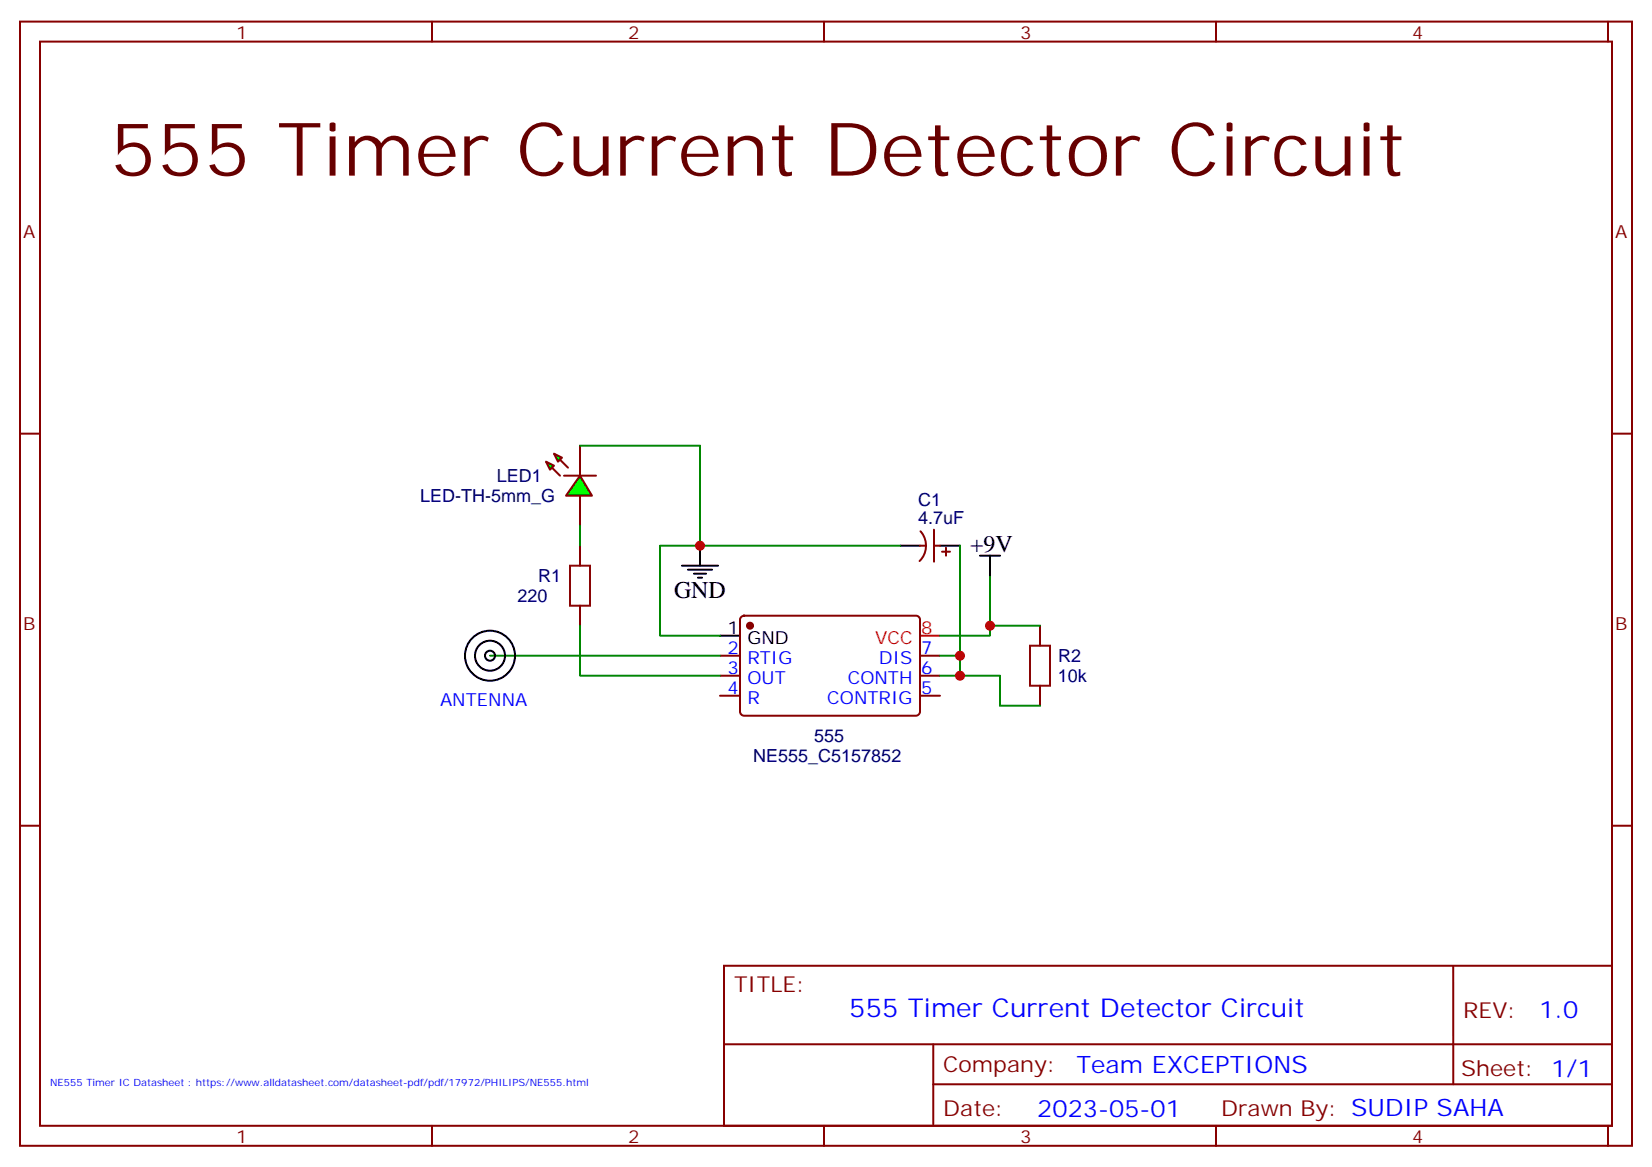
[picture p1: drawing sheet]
<svg xmlns="http://www.w3.org/2000/svg" width="291mm" height="206mm" viewBox="0 0 291 206" stroke-linecap="round" stroke-linejoin="round" font-family="sans-serif">
<g fill="none" stroke="#870000" stroke-width=".35">
<path d="M3.5 3.8h284.4v198.3h-284.4zM7.1 7.3h277.2v191.2h-277.2zM76.2 3.8v3.5M145.3 3.8v3.5M214.5 3.8v3.5M283.6 3.8v3.5M3.5 76.5h3.6M102.3 78.6v5.3M284.3 76.5h3.6M102.3 87.4v5.3M127 115.6h3.5M127 119.2h3.5"/>
<path d="M130.8 108.8l.4-.2h30.4a.71 .71 0 0 1 .7 .7v16.2a.76 .76 0 0 1-.7 .7h-30.4a.76 .76 0 0 1-.7-.7v-16.2zM162.3 115.6h3.5M162.3 119.2h3.5M127 122.7h3.5M162.3 122.7h3.5M3.5 145.6h3.6M284.3 145.6h3.6M127.7 170.3h156.6v28.2h-156.6zM256.3 170.3v20.9M76.2 198.5v3.6M127.7 184.2h156.5M145.3 198.5v3.6"/>
<path d="M164.6 191.2h119.6M164.6 184.2v14.1M214.5 198.5v3.6M283.6 198.5v3.6"/>
</g>
<path d="M162.3 112.1h3.5" fill="none" stroke="#f00" stroke-width=".35"/>
<path d="M127 112.1h3.5" fill="none" stroke="#000" stroke-width=".35"/>
<circle cx="132.3" cy="110.3" r=".53" fill="#870000" stroke="#870000" stroke-width=".35"/>
<g fill="#0f0" stroke="#870000" stroke-width=".35">
<path d="M97.7 80l1.4 .7-.7 .7z"/>
<path d="M96.3 81.4l1.4 .7-.7 .7z"/>
</g>
<g fill="#870000" stroke="#870000" stroke-width=".35">
<path d="M98.8 81.1l1.4 1.4z"/>
<path d="M97.4 82.5l1.4 1.4z"/>
</g>
<path d="M99.5 83.9h5.6z" fill="#f00" stroke="#870000" stroke-width=".35"/>
<path d="M102.3 83.9l2.1 3.5h-4.6z" fill="#0f0" stroke="#870000" stroke-width=".35"/>
<path d="M102.3 96.2v3.6M162.3 96.2h1M162.4 93.7a3.8 3.8 0 0 1-.2 5.2M164.7 93.4v5.7M164.7 96.2h1.1M166.2 97.3h1.4M166.9 96.6v1.4M102.3 106.8v3.5M183.4 110.3v3.6M183.4 120.9v3.6" fill="none" stroke="#870000" stroke-width=".35"/>
<g fill="none" stroke="#000" stroke-width=".35">
<path d="M120.3 99.8h6.3M123.5 96.2v3.6M158.7 96.2h3.6M165.8 96.2h3.5M172.9 98h3.5M174.6 98v3.5M121.4 100.5h4.2M122.4 101.2h2.1M123.1 101.9h.7"/>
<circle cx="86.4" cy="115.6" r="4.4"/>
<circle cx="86.4" cy="115.6" r="2.65"/>
<circle cx="86.4" cy="115.6" r=".88"/>
</g>
<path d="M102.3 78.6h21.2v17.6h-7.1v15.9h10.6M102.3 92.7v3.5M123.5 96.2h35.2M169.3 96.2v19.4h-3.5M86.4 115.6h40.6M102.3 110.3v8.9h24.7M169.3 115.6v3.6h-3.5M169.3 119.2h7.1v5.3h7M174.6 101.5v8.8M183.4 110.3h-8.8v1.8h-8.8" fill="none" stroke="#008700" stroke-width=".35"/>
<path d="M100.5 99.8h3.6v7h-3.6zM181.7 113.9h3.5v7h-3.5z" fill="none" stroke="#a10000" stroke-width=".35"/>
<g fill="#c00">
<circle cx="123.5" cy="96.2" r=".88"/>
<circle cx="169.3" cy="115.6" r=".88"/>
<circle cx="169.3" cy="119.2" r=".88"/>
<circle cx="174.6" cy="110.3" r=".88"/>
</g>
<text font-size="13.1" fill="#600" x="19.4" y="31">555 Timer Current Detector Circuit</text>
<text font-size="4.6" fill="#00f" x="149.8" y="179.3">555 Timer Current Detector Circuit</text>
<g font-size="4.2">
<text x="171.1" y="97.3">+9V</text>
<text x="118.9" y="105.4">GND</text>
</g>
<g font-size="4.2" fill="#00f">
<text x="271.5" y="179.6">1.0</text>
<text x="189.9" y="189.1">Team EXCEPTIONS</text>
<text x="183" y="196.9">2023-05-01</text>
</g>
<g font-size="3.9" fill="#800">
<text x="129.5" y="174.9">TITLE:</text>
<text x="258.1" y="179.6">REV:</text>
<text x="166.4" y="189.1">Company:</text>
<text x="257.7" y="189.7">Sheet: 1/1</text>
<text x="166.4" y="196.8">Date:</text>
<text x="215.4" y="196.9">Drawn By: SUDIP SAHA</text>
</g>
<g font-size="3.2" fill="#800">
<text x="41.6" y="6.8">1</text>
<text x="110.8" y="6.8">2</text>
<text x="179.9" y="6.8">3</text>
<text x="249.1" y="6.8">4</text>
<text x="4.1" y="41.9">A</text>
<text x="284.9" y="41.9">A</text>
<text x="4.1" y="111.1">B</text>
<text x="284.9" y="111.1">B</text>
<text x="41.6" y="201.5">1</text>
<text x="110.8" y="201.5">2</text>
<text x="179.9" y="201.5">3</text>
<text x="249.1" y="201.5">4</text>
</g>
<g font-size="3.2" fill="#000080">
<text x="74.1" y="88.5">LED-TH-5mm_G</text>
<text x="87.6" y="85">LED1</text>
<text x="161.9" y="89.2">C1</text>
<text x="161.9" y="92.4">4.7uF</text>
<text x="91.3" y="106.2">220</text>
<text x="94.9" y="102.7">R1</text>
<text x="186.6" y="116.8">R2</text>
<text x="186.6" y="120.3">10k</text>
<text x="143.6" y="130.9">555</text>
<text x="132.9" y="134.3">NE555_C5157852</text>
</g>
<g font-size="3.2">
<text x="128.3" y="111.8">1</text>
<text x="131.8" y="113.5">GND</text>
</g>
<g font-size="3.2" fill="#f00">
<text x="154.4" y="113.5">VCC</text>
<text x="162.5" y="111.8">8</text>
</g>
<g font-size="3.2" fill="#00f">
<text x="128.3" y="118.8">3</text>
<text x="128.3" y="115.3">2</text>
<text x="131.8" y="117.1">RTIG</text>
<text x="155" y="117.1">DIS</text>
<text x="162.5" y="115.3">7</text>
<text x="162.5" y="118.8">6</text>
<text x="77.6" y="124.5">ANTENNA</text>
<text x="128.3" y="122.3">4</text>
<text x="131.8" y="124.1">R</text>
<text x="131.8" y="120.6">OUT</text>
<text x="145.9" y="124.1">CONTRIG</text>
<text x="149.5" y="120.6">CONTH</text>
<text x="162.5" y="122.3">5</text>
</g>
<text font-size="1.8" fill="#00f" x="8.8" y="191.5">NE555 Timer IC Datasheet : https://www.alldatasheet.com/datasheet-pdf/pdf/17972/PHILIPS/NE555.html</text>
</svg>
